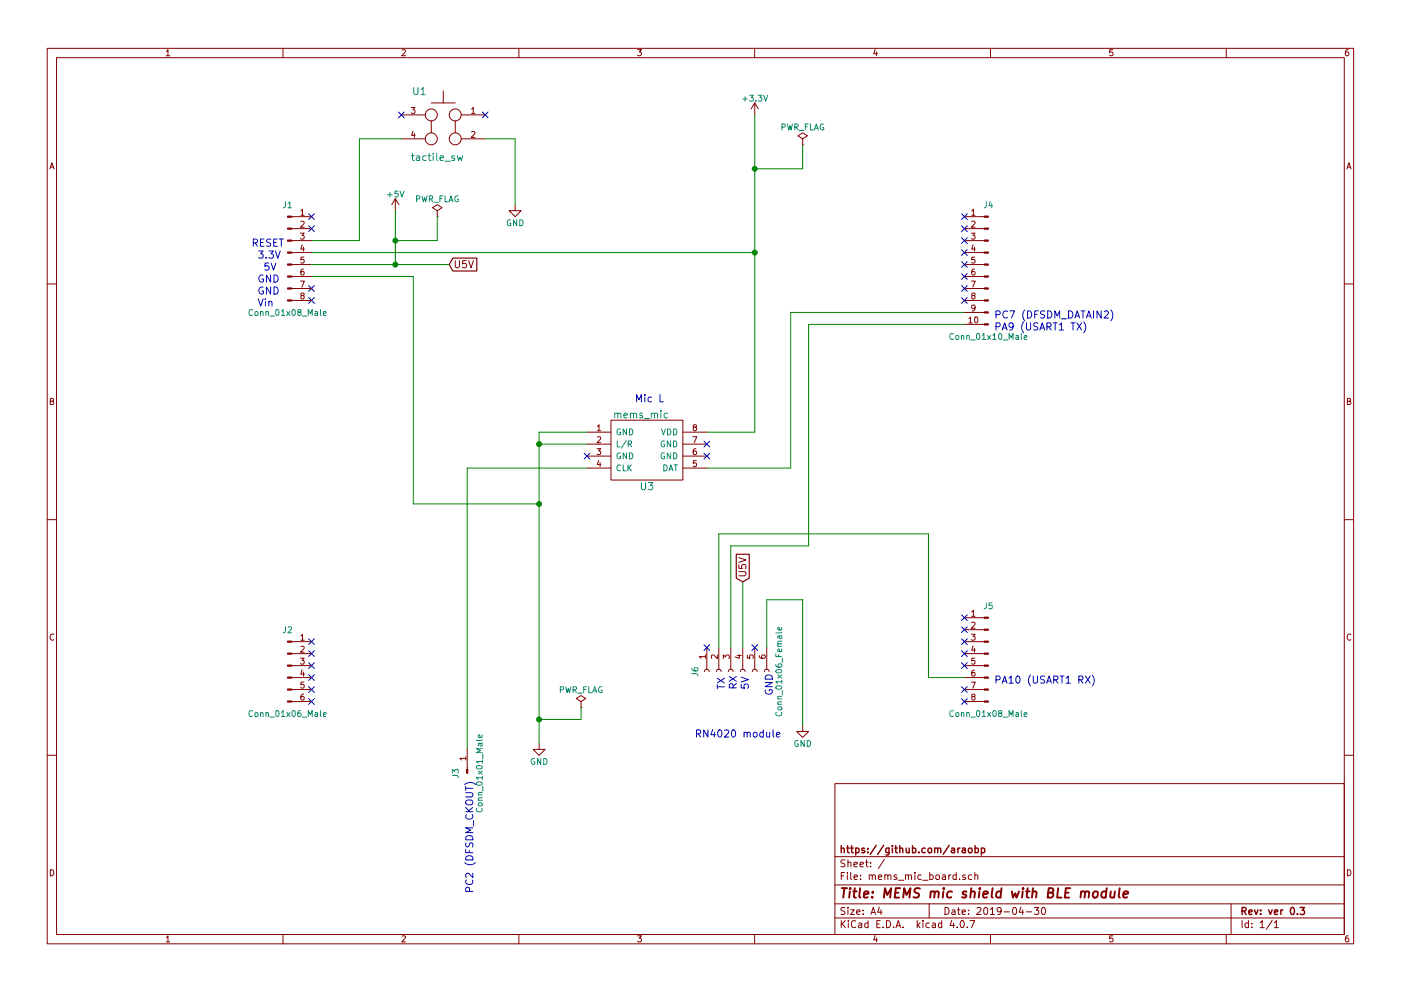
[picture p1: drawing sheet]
EESchema Schematic File Version 2
LIBS:power
LIBS:device
LIBS:switches
LIBS:relays
LIBS:motors
LIBS:transistors
LIBS:conn
LIBS:linear
LIBS:regul
LIBS:74xx
LIBS:cmos4000
LIBS:adc-dac
LIBS:memory
LIBS:xilinx
LIBS:microcontrollers
LIBS:dsp
LIBS:microchip
LIBS:analog_switches
LIBS:motorola
LIBS:texas
LIBS:intel
LIBS:audio
LIBS:interface
LIBS:digital-audio
LIBS:philips
LIBS:display
LIBS:cypress
LIBS:siliconi
LIBS:opto
LIBS:atmel
LIBS:contrib
LIBS:valves
LIBS:mcu
LIBS:mems_mic_board-cache
EELAYER 25 0
EELAYER END
$Descr A4 11693 8268
encoding utf-8
Sheet 1 1
Title "MEMS mic shield with BLE module"
Date "2019-04-30"
Rev "ver 0.3"
Comp "https://github.com/araobp"
Comment1 ""
Comment2 ""
Comment3 ""
Comment4 ""
$EndDescr
$Comp
L mems_mic U3
U 1 1
P 5400 3750
F 0 "U3" H 5400 3450 60  0000 C CNN
F 1 "mems_mic" H 5350 4050 60  0000 C CNN
F 2 "mcu:MEMS_mic" H 5400 3750 60  0001 C CNN
F 3 "" H 5400 3750 60  0001 C CNN
	1    5400 3750
	1    0    0    -1  
$EndComp
$Comp
L +3.3V #PWR01
U 1 1
P 6300 950
F 0 "#PWR01" H 6300 800 50  0001 C CNN
F 1 "+3.3V" H 6300 1090 50  0000 C CNN
F 2 "" H 6300 950 50  0001 C CNN
F 3 "" H 6300 950 50  0001 C CNN
	1    6300 950 
	1    0    0    -1  
$EndComp
NoConn ~ 5900 3700
NoConn ~ 5900 3800
NoConn ~ 4900 3800
$Comp
L GND #PWR02
U 1 1
P 4500 6200
F 0 "#PWR02" H 4500 5950 50  0001 C CNN
F 1 "GND" H 4500 6050 50  0000 C CNN
F 2 "" H 4500 6200 50  0001 C CNN
F 3 "" H 4500 6200 50  0001 C CNN
	1    4500 6200
	1    0    0    -1  
$EndComp
Text Notes 8300 2650 0    60   ~ 0
PC7 (DFSDM_DATAIN2)
$Comp
L Conn_01x08_Male J5
U 1 1
P 8250 5450
F 0 "J5" H 8250 5850 50  0000 C CNN
F 1 "Conn_01x08_Male" H 8250 4950 50  0000 C CNN
F 2 "mcu:Pin Header 8P" H 8250 5450 50  0001 C CNN
F 3 "" H 8250 5450 50  0001 C CNN
	1    8250 5450
	-1   0    0    -1  
$EndComp
NoConn ~ 8050 5150
NoConn ~ 8050 5250
NoConn ~ 8050 5350
NoConn ~ 8050 5450
NoConn ~ 8050 5550
$Comp
L Conn_01x06_Male J2
U 1 1
P 2400 5550
F 0 "J2" H 2400 5850 50  0000 C CNN
F 1 "Conn_01x06_Male" H 2400 5150 50  0000 C CNN
F 2 "mcu:Pin Header 6P" H 2400 5550 50  0001 C CNN
F 3 "" H 2400 5550 50  0001 C CNN
	1    2400 5550
	1    0    0    -1  
$EndComp
NoConn ~ 2600 5350
NoConn ~ 2600 5450
NoConn ~ 2600 5550
NoConn ~ 2600 5650
NoConn ~ 2600 5750
NoConn ~ 2600 5850
Text Notes 2150 2550 0    60   ~ 0
Vin
Text Notes 2150 2450 0    60   ~ 0
GND
Text Notes 2150 2350 0    60   ~ 0
GND
Text Notes 2150 2150 0    60   ~ 0
3.3V
Text Notes 2100 2050 0    60   ~ 0
RESET
$Comp
L tactile_sw U1
U 1 1
P 3650 1050
F 0 "U1" V 3350 900 60  0000 C CNN
F 1 "tactile_sw" V 3900 1050 60  0000 C CNN
F 2 "mcu:tactile_sw_4p" V 3700 1100 60  0001 C CNN
F 3 "" V 3700 1100 60  0001 C CNN
	1    3650 1050
	0    1    1    0   
$EndComp
Wire Wire Line
	6600 2600 6600 3900
Wire Wire Line
	6600 3900 5900 3900
Wire Wire Line
	3900 3900 4900 3900
Wire Wire Line
	6300 950  6300 3600
Wire Wire Line
	6300 3600 5900 3600
Wire Wire Line
	4900 3600 4500 3600
Wire Wire Line
	4900 3700 4500 3700
Connection ~ 4500 3700
Wire Wire Line
	2600 2000 3000 2000
Wire Wire Line
	3000 2000 3000 1150
Wire Wire Line
	3000 1150 3350 1150
$Comp
L GND #PWR03
U 1 1
P 4300 1700
F 0 "#PWR03" H 4300 1450 50  0001 C CNN
F 1 "GND" H 4300 1550 50  0000 C CNN
F 2 "" H 4300 1700 50  0001 C CNN
F 3 "" H 4300 1700 50  0001 C CNN
	1    4300 1700
	1    0    0    -1  
$EndComp
Wire Wire Line
	4050 1150 4300 1150
Wire Wire Line
	2600 2300 3450 2300
Wire Wire Line
	3450 2300 3450 4200
Wire Wire Line
	3450 4200 4500 4200
Connection ~ 4500 4200
Wire Wire Line
	3900 3900 3900 6250
Wire Wire Line
	2600 2100 6300 2100
Connection ~ 6300 2100
Wire Wire Line
	8050 2600 6600 2600
$Comp
L PWR_FLAG #FLG04
U 1 1
P 6700 1200
F 0 "#FLG04" H 6700 1275 50  0001 C CNN
F 1 "PWR_FLAG" H 6700 1350 50  0000 C CNN
F 2 "" H 6700 1200 50  0001 C CNN
F 3 "" H 6700 1200 50  0001 C CNN
	1    6700 1200
	1    0    0    -1  
$EndComp
$Comp
L PWR_FLAG #FLG05
U 1 1
P 4850 5900
F 0 "#FLG05" H 4850 5975 50  0001 C CNN
F 1 "PWR_FLAG" H 4850 6050 50  0000 C CNN
F 2 "" H 4850 5900 50  0001 C CNN
F 3 "" H 4850 5900 50  0001 C CNN
	1    4850 5900
	1    0    0    -1  
$EndComp
Wire Wire Line
	6700 1200 6700 1400
Wire Wire Line
	6700 1400 6300 1400
Connection ~ 6300 1400
Wire Wire Line
	4850 5900 4850 6000
Wire Wire Line
	4850 6000 4500 6000
Connection ~ 4500 6000
Wire Wire Line
	4300 1150 4300 1700
Text Notes 3950 7450 1    60   ~ 0
PC2 (DFSDM_CKOUT)
Text Notes 2200 2250 0    60   ~ 0
5V\n
NoConn ~ 2600 2400
NoConn ~ 2600 2500
$Comp
L Conn_01x01_Male J3
U 1 1
P 3900 6450
F 0 "J3" H 3900 6550 50  0000 C CNN
F 1 "Conn_01x01_Male" H 3900 6350 50  0000 C CNN
F 2 "mcu:Pin_header_1P" H 3900 6450 50  0001 C CNN
F 3 "" H 3900 6450 50  0001 C CNN
	1    3900 6450
	0    -1   -1   0   
$EndComp
NoConn ~ -1000 1500
NoConn ~ -950 1450
Text Notes 5300 3350 0    60   ~ 0
Mic L
NoConn ~ 8050 5750
NoConn ~ 8050 5850
$Comp
L Conn_01x08_Male J1
U 1 1
P 2400 2100
F 0 "J1" H 2400 2500 50  0000 C CNN
F 1 "Conn_01x08_Male" H 2400 1600 50  0000 C CNN
F 2 "mcu:Pin Header 8P" H 2400 2100 50  0001 C CNN
F 3 "" H 2400 2100 50  0001 C CNN
	1    2400 2100
	1    0    0    -1  
$EndComp
NoConn ~ 2600 1800
NoConn ~ 2600 1900
$Comp
L Conn_01x10_Male J4
U 1 1
P 8250 2200
F 0 "J4" H 8250 2700 50  0000 C CNN
F 1 "Conn_01x10_Male" H 8250 1600 50  0000 C CNN
F 2 "mcu:Pin Header 10P" H 8250 2200 50  0001 C CNN
F 3 "" H 8250 2200 50  0001 C CNN
	1    8250 2200
	-1   0    0    -1  
$EndComp
NoConn ~ 3350 950 
NoConn ~ 4050 950 
Wire Wire Line
	4500 3600 4500 6200
$Comp
L Conn_01x06_Female J6
U 1 1
P 6100 5600
F 0 "J6" H 6100 5900 50  0000 C CNN
F 1 "Conn_01x06_Female" H 6100 5200 50  0000 C CNN
F 2 "mcu:Pin_Socket_6P" H 6100 5600 50  0001 C CNN
F 3 "" H 6100 5600 50  0001 C CNN
	1    6100 5600
	0    -1   1    0   
$EndComp
$Comp
L GND #PWR06
U 1 1
P 6700 6050
F 0 "#PWR06" H 6700 5800 50  0001 C CNN
F 1 "GND" H 6700 5900 50  0000 C CNN
F 2 "" H 6700 6050 50  0001 C CNN
F 3 "" H 6700 6050 50  0001 C CNN
	1    6700 6050
	1    0    0    -1  
$EndComp
Wire Wire Line
	6400 5400 6400 5000
Wire Wire Line
	6400 5000 6700 5000
Wire Wire Line
	6700 5000 6700 6050
Wire Wire Line
	6200 4850 6200 5400
Wire Wire Line
	8050 2700 6750 2700
Wire Wire Line
	6750 2700 6750 4550
Wire Wire Line
	6750 4550 6100 4550
Wire Wire Line
	6100 4550 6100 5400
Wire Wire Line
	6000 5400 6000 4450
Wire Wire Line
	6000 4450 7750 4450
Wire Wire Line
	7750 4450 7750 5650
Wire Wire Line
	7750 5650 8050 5650
Text Notes 6050 5750 1    60   ~ 0
TX
Text Notes 6150 5750 1    60   ~ 0
RX
Text Notes 6250 5750 1    60   ~ 0
5V\n
Text Notes 6450 5800 1    60   ~ 0
GND
NoConn ~ 6300 5400
NoConn ~ 5900 5400
NoConn ~ 8050 1800
NoConn ~ 8050 1900
NoConn ~ 8050 2000
NoConn ~ 8050 2100
NoConn ~ 8050 2200
NoConn ~ 8050 2300
NoConn ~ 8050 2400
NoConn ~ 8050 2500
Wire Wire Line
	2600 2200 3750 2200
Text GLabel 3750 2200 2    60   Input ~ 0
U5V
Text GLabel 6200 4850 1    60   Input ~ 0
U5V
Text Notes 8300 2750 0    60   ~ 0
PA9 (USART1 TX)
Text Notes 8300 5700 0    60   ~ 0
PA10 (USART1 RX)
Text Notes 5800 6150 0    60   ~ 0
RN4020 module
$Comp
L +5V #PWR07
U 1 1
P 3300 1750
F 0 "#PWR07" H 3300 1600 50  0001 C CNN
F 1 "+5V" H 3300 1890 50  0000 C CNN
F 2 "" H 3300 1750 50  0001 C CNN
F 3 "" H 3300 1750 50  0001 C CNN
	1    3300 1750
	1    0    0    -1  
$EndComp
Wire Wire Line
	3300 1750 3300 2200
Connection ~ 3300 2200
$Comp
L PWR_FLAG #FLG08
U 1 1
P 3650 1800
F 0 "#FLG08" H 3650 1875 50  0001 C CNN
F 1 "PWR_FLAG" H 3650 1950 50  0000 C CNN
F 2 "" H 3650 1800 50  0001 C CNN
F 3 "" H 3650 1800 50  0001 C CNN
	1    3650 1800
	1    0    0    -1  
$EndComp
Wire Wire Line
	3650 1800 3650 2000
Wire Wire Line
	3650 2000 3300 2000
Connection ~ 3300 2000
$EndSCHEMATC
